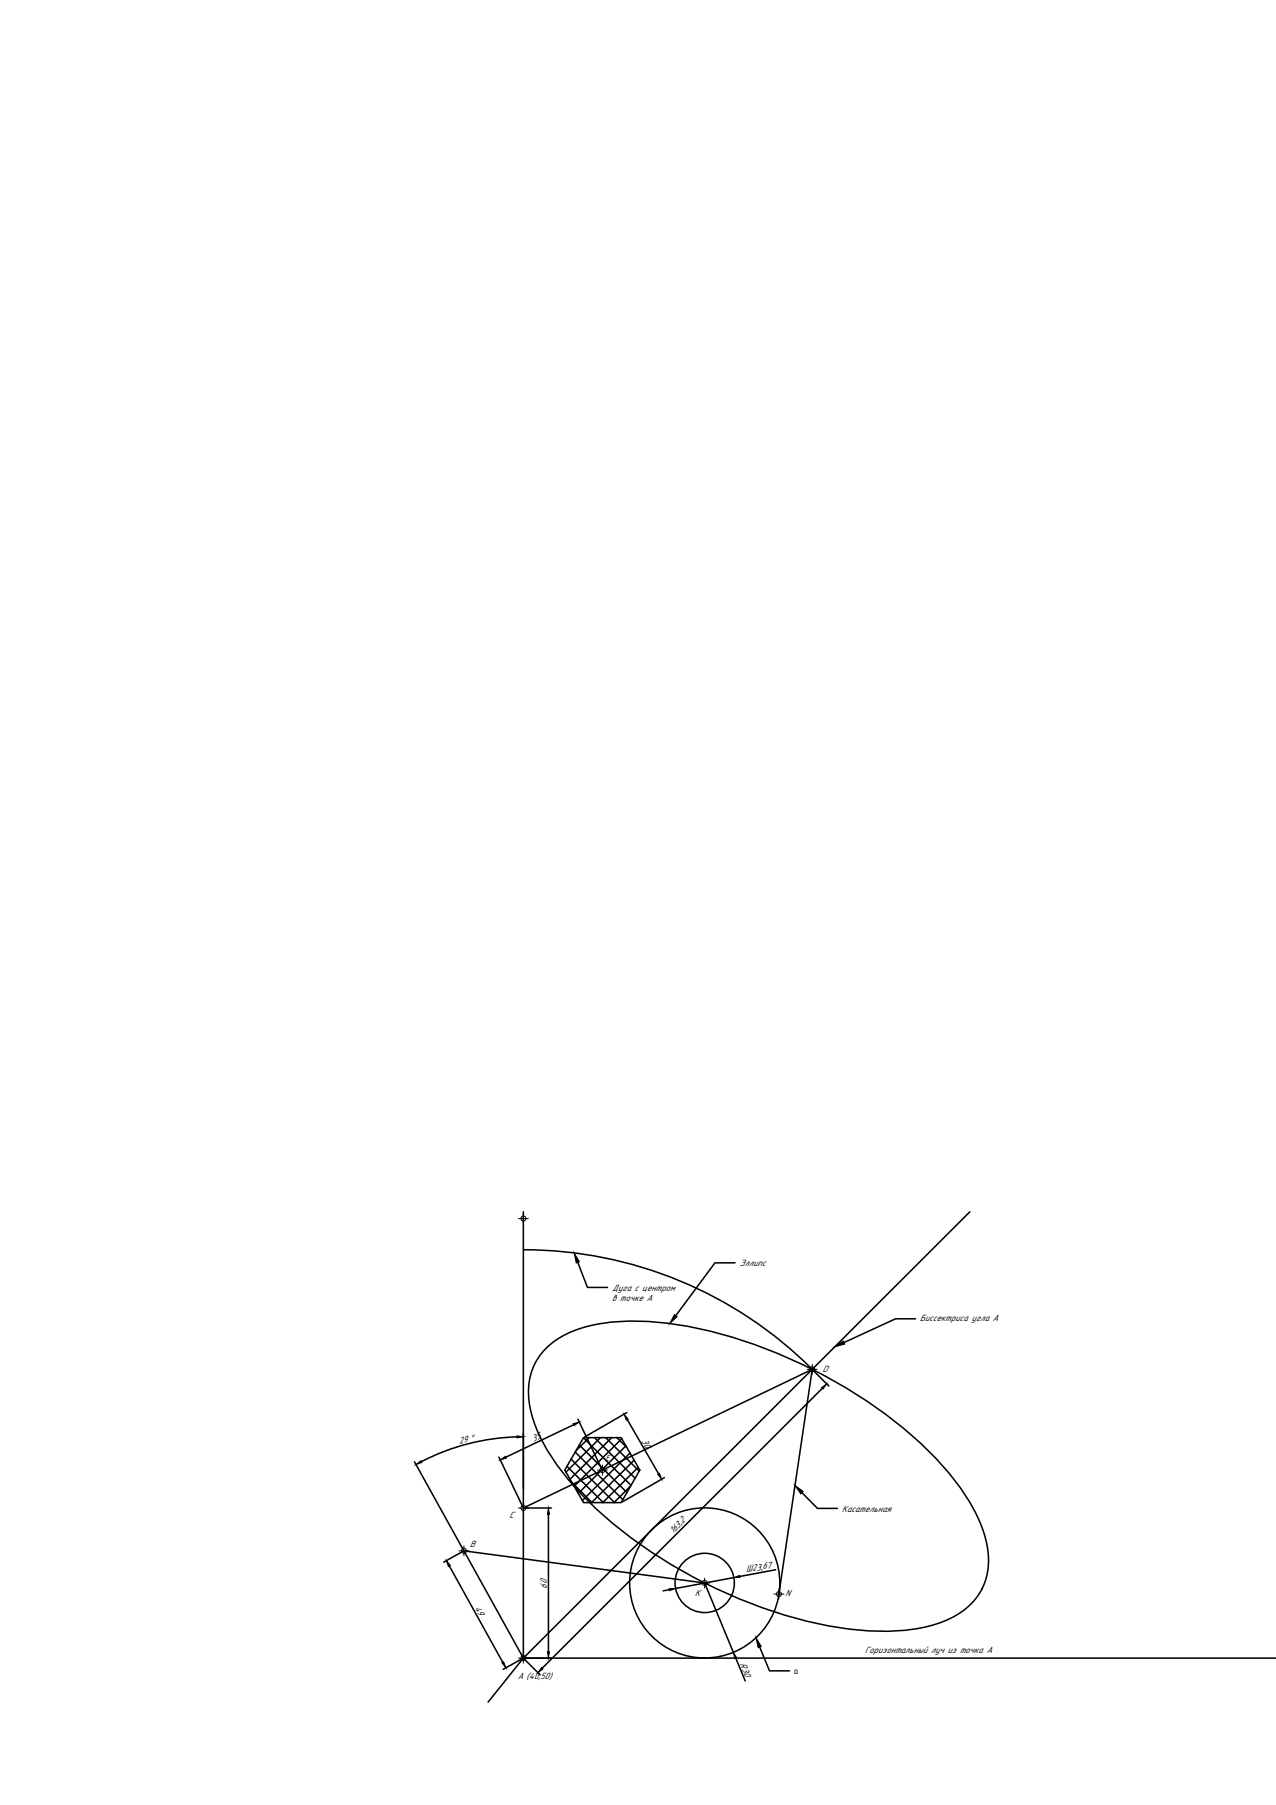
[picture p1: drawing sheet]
<svg xmlns="http://www.w3.org/2000/svg" width="210mm" height="297mm" viewBox="0 0 210 297" stroke-linecap="round" stroke-linejoin="round" font-family="sans-serif">
<!-- layer: 0 -->
<g fill="none" stroke="#000" stroke-width=".25">
<path d="M86.1 199.4v73.5h123.9M159.5 199.4l-73.4 73.5M86.1 205.7a67.2 67.2 0 0 1 47.5 19.6M95 207.7l1.6 4.2h3.3M120.9 207.8h-3.3l-6.4 8.7M150.6 217h-3.3l-8.5 3.9M82.1 239.8l3.9 8.1M85.1 236.5a36.4 36.4 0 0 0-15.7 4M86.1 235.9v9.1M89.6 222.1a15.4 15.4 0 0 1 8.5-4.2 43.7 43.7 0 0 1 17.4 .9 80.9 80.9 0 0 1 37.8 20.5 33.7 33.7 0 0 1 8.7 13.4 10.9 10.9 0 0 1-2.1 11 15.4 15.4 0 0 1-8.4 4.2 43.7 43.7 0 0 1-17.4-.8 80.9 80.9 0 0 1-37.9-20.6 33.7 33.7 0 0 1-8.7-13.4 10.9 10.9 0 0 1 2.1-11zM94.3 234.5l-11.1 5.3M94.6 239l7.9 7.8"/>
<path d="M95.1 233.6l3.9 8.1M95.3 237.8l7.8 7.8M96 236.6l7.8 7.8M96 236.6h6.2l3 5.3-3 5.4h-6.2l-3.1-5.4zM96.9 236.6l-2.2 2.2M97.8 236.6l6.7 6.7M98.8 236.6l-5.7 5.7M99.6 236.6l5.6 5.5M100.6 236.6l-6.8 6.8M101.5 236.6l1.6 1.6M102.3 236.8l-7.8 7.8M103 237.9l-7.9 7.9"/>
<path d="M103.1 232.5l-6.9 4M103.2 233.6l5.1 8.9M103.6 239.1l-7.8 7.8M133.8 225.5l2.6 2.6M135.3 228.5l-46.1 46M68.2 240.6l8 14.4M73.9 257.7l8.8 15.9M76.1 255.3l-3.1 1.8M86.1 248.2l47.5-22.9-5.5 37M86.3 248.2h4.4M90.2 249.2v22.6M93.3 241.3l5.9 6"/>
<path d="M93.9 240.1l7.2 7.2M94.1 244l3.3 3.3M103.7 244.5l-2.7 2.8M104.3 240.3l-7 7M105 241.5l-5.8 5.8M109.3 243.2l-6.9 3.9M120.7 259.6l-9.6 1.8M127.6 258.3l-5.9 1.1M131.9 245.6l2.6 2.6h3.3M85.9 273l-3.1 1.7M86.1 272.9l-5.8 7.2M86.3 273.1l2.5 2.5"/>
<path d="M86.3 272.9h4.4M110.1 261.6l-1 .2M120.6 271.9l-4.7-11.4-39.6-5.3 9.8 17.7M121 272.9l1.6 3.7M125 271l1.6 4h3.3"/>
<circle cx="115.9" cy="260.5" r="12.4"/>
<circle cx="115.9" cy="260.5" r="4.9"/>
</g>
<g fill="none" stroke="#000" stroke-width=".16">
<path d="M86.1 199.7v1.7M85.3 200.5h1.6M132.8 225.3h1.6M133.6 224.5v1.7M75.5 255.2h1.6M76.3 254.4v1.6M85.3 248.2h1.6M86.1 247.3v1.7M98.3 241.9h1.6M99.1 241.1v1.6M115.9 259.7v1.6M85.3 272.9h1.6"/>
<path d="M86.1 272v1.7M115.1 260.5h1.6M127.3 262.3h1.7M128.1 261.5v1.7"/>
<circle cx="86.1" cy="200.5" r=".41"/>
<circle cx="133.6" cy="225.3" r=".41"/>
<circle cx="76.3" cy="255.2" r=".41"/>
<circle cx="86.1" cy="248.2" r=".41"/>
<circle cx="99.1" cy="241.9" r=".41"/>
<circle cx="86.1" cy="272.9" r=".41"/>
<circle cx="115.9" cy="260.5" r=".41"/>
<circle cx="128.1" cy="262.3" r=".41"/>
</g>
<g fill="#000" stroke="#000" stroke-width=".16">
<path d="M94.5 206.2l.8 1.4-.5 .2zM110.9 216.3l.5 .4-1.2 1.1zM82.3 240.2l.8-.5 .2 .3zM85.1 236.3l1 .1-1 .2zM94.3 234.3l1-.3-.9 .6zM102.7 232.7l.6 .8-.3 .2zM135.1 228.4l.9-.7-.6 .9zM137.3 221.6l1.4-.9 .2 .5zM68.4 241l.9-.6 .1 .3zM73.4 256.8l.7 .8-.3 .2zM90.2 248.2l.2 1h-.3zM108.2 242.6l.3-.1 .3 .9z"/>
<path d="M120.7 259.6l1-.3v.3zM130.8 244.5l1.3 .9-.4 .4zM82.6 273.6l.3-.1 .3 1zM89.1 274.4l.2 .2-.8 .7zM90.1 271.8h.3l-.2 1.1zM110.1 261.4h1l-1 .4zM120.6 271.9l.6 .9-.3 .2zM124.4 269.5l.8 1.4-.5 .3z"/>
</g>
<g font-size="1.6">
<text x="121.6" y="208.4">Эллипс</text>
<text x="100.7" y="214.1">в точке А</text>
<text x="100.7" y="212.4">Дуга с центром</text>
<text x="151.3" y="217.4">Биссектриса угла А</text>
<text x="135.3" y="225.8">D</text>
<text x="75.6" y="237.7" transform="rotate(-14 75.6 237.7)">29</text>
<text x="77.5" y="237.2" transform="rotate(-15 77.5 237.2)">°</text>
<text x="87.8" y="237.3" transform="rotate(-26 87.8 237.3)">35</text>
<text x="105.5" y="237.1" transform="rotate(60 105.5 237.1)">30</text>
<text x="99.5" y="240.5">Е</text>
<text x="83.7" y="249.8">С</text>
<text x="138.5" y="248.8">Касательная</text>
<text x="77.3" y="254.7">В</text>
<text x="110.7" y="252.4" transform="rotate(-45 110.7 252.4)">163,2</text>
<text x="90" y="261.5" transform="rotate(-90 90 261.5)">60</text>
<text x="114.3" y="262.6">К</text>
<text x="122.8" y="258.8" transform="rotate(-11 122.8 258.8)">Ø23,67</text>
<text x="129.2" y="262.6">N</text>
<text x="78.1" y="264.6" transform="rotate(61 78.1 264.6)">49</text>
<text x="121.7" y="273.9" transform="rotate(68 121.7 273.9)">R30</text>
<text x="142.3" y="272.1">Горизонтальный луч из точка А</text>
<text x="85.1" y="276.3">А (40,50)</text>
</g>
<text font-size="1.5" x="130.6" y="275.5">а</text>
</svg>
